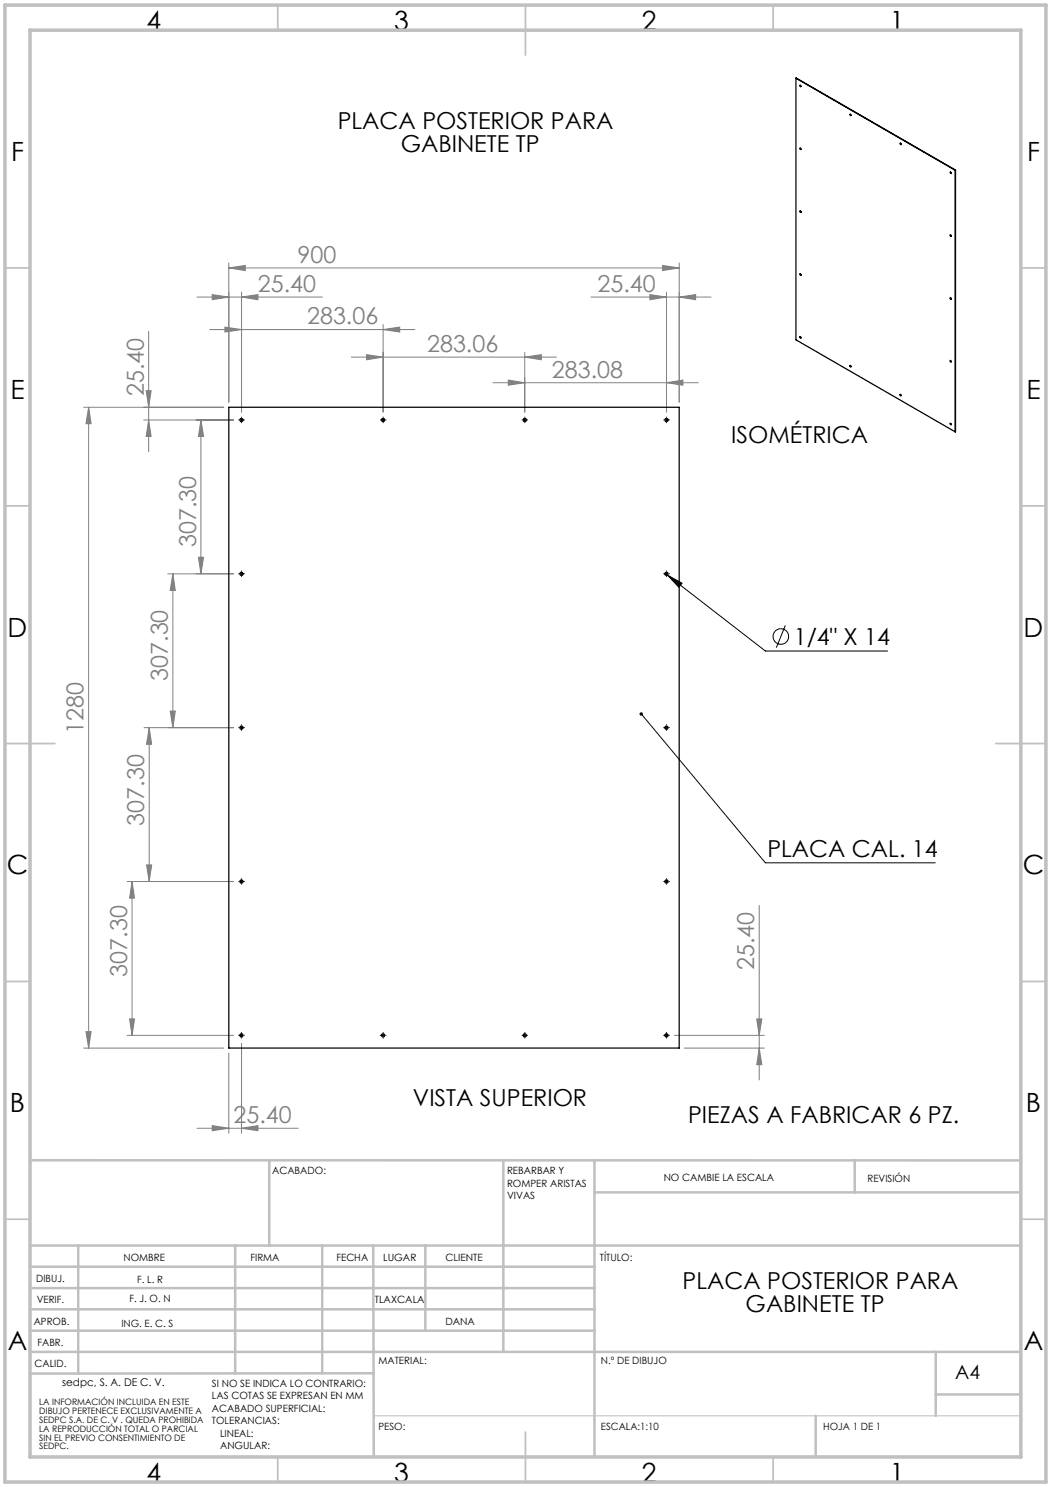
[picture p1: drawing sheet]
<svg xmlns="http://www.w3.org/2000/svg" width="210mm" height="297mm" viewBox="0 0 210 297" stroke-linecap="round" stroke-linejoin="round" font-family="sans-serif">
<g fill="none" stroke="#000" stroke-width=".2">
<path d="M48 83.9h.5M48.3 83.6v.5M76.3 83.9h.5M76.6 83.6v.5M104.6 83.9h.5M104.8 83.6v.5M132.9 83.9h.5M133.2 83.6v.5M48 114.6h.5M48.3 114.4v.5M132.9 114.6h.5M133.2 114.4v.5"/>
<path d="M133.3 114.9l3 1.6-.7 .8zM133.4 114.9l19.5 15.1h24.4M156.9 124.9l-1.8 4.5M48 145.3h.5M48.3 145.1v.5M128.1 142.6l24.8 29.7h34M132.9 145.3h.5M133.2 145.1v.5M48 176.1h.5M48.3 175.8v.5M132.9 176.1h.5M133.2 175.8v.5"/>
<path d="M48 206.8h.5M48.3 206.5v.5M76.3 206.8h.5M76.6 206.5v.5M104.6 206.8h.5M104.8 206.5v.5M132.9 206.8h.5M133.2 206.5v.5"/>
<circle cx="156" cy="127.1" r="1.55"/>
</g>
<g fill="none" stroke="#808080" stroke-width=".2">
<path d="M39.4 59.3h25M42.4 58.8l3.3 .5-3.3 .6zM45.7 53.5l3.3-.5v1zM45.7 52.5v27.8M45.7 53.5h90M48.3 59.3l3.2-.5v1.1zM48.3 58.3v24M118.1 59.3h24M129.9 58.8l3.3 .5-3.3 .6zM132.4 53l3.3 .5-3.3 .5zM133.2 58.3v24M135.7 59.3l3.3-.5v1.1z"/>
<path d="M135.7 52.5v27.8M29.2 78h1l-.5 3.3zM29.7 66.2v24M41.9 65.8h41M44.9 65.3l3.4 .5-3.4 .5zM70.2 71.3h41M73.2 70.8l3.4 .5-3.4 .6zM76.6 65.8l3.3-.5v1zM76.6 64.8v17.5M98.5 76.4h41M101.6 75.9l3.2 .5-3.2 .5zM104.8 71.3l3.4-.5v1.1z"/>
<path d="M104.8 70.3v12M133.2 76.4l3.3-.5v1zM16.7 81.3h28M17.7 81.3v128M17.7 81.3l.5 3.3h-1zM28.7 83.9h18M29.7 83.9l.5 3.3h-1zM40.1 83.9v30.7M40.1 83.9l.6 3.3h-1zM33.5 114.6h13.2M34.5 114.6v30.7M34.5 114.6l.5 3.3h-1z"/>
<path d="M39.7 111.3h1l-.6 3.3zM28.8 145.3h17.9M29.8 145.3v30.8M29.8 145.3l.5 3.4h-1zM34 142h1l-.5 3.3zM25.4 176.1h21.3M26.4 176.1l.5 3.3h-1zM26.4 176.1v30.7M29.3 172.8h1l-.5 3.3zM151.7 180.8v34.9M16.7 209.3h28M17.2 206.1h1l-.5 3.2z"/>
<path d="M25.4 206.8h21.3M25.9 203.5h1l-.5 3.3zM45.7 210.4v15.9M48.3 208.4v17.9M134.7 206.8h18M136.7 209.3h16M151.2 203.5h1l-.5 3.3zM151.7 209.3l.5 3.4h-1zM39.4 225.4h20.2M42.4 224.8l3.3 .6-3.3 .4zM48.3 225.4l3.2-.6v1z"/>
</g>
<g fill="none" stroke="#000" stroke-width=".2" stroke-dasharray="15.2 1.3 1.3 1.3">
<path d="M47.8 83.9h-.1M48.3 83.4v-.1M48.3 84.4h.1M48.8 83.9h.1M76.1 83.9h-.1M76.6 83.4v-.1M76.6 84.4h.1M77.1 83.9h.1M104.4 83.9h-.1M104.9 83.4v-.1M104.9 84.4h.1M105.4 83.9h.1"/>
<path d="M132.7 83.9h-.1M133.2 83.4v-.1M133.2 84.4h.1M133.7 83.9h.1M47.8 114.6h-.1M48.3 114.1v-.1M48.3 115.1v.1M48.8 114.6h.1M132.7 114.6h-.1M133.2 114.1v-.1M133.2 115.1v.1M133.7 114.6h.1"/>
<path d="M47.8 145.3h-.1M48.3 144.8h.1M48.3 145.8v.1M48.8 145.3h.1M132.7 145.3h-.1M133.2 144.8h.1M133.2 145.8v.1M133.7 145.3h.1M47.8 176.1h-.1M48.3 175.6v-.1M48.3 176.6h.1M48.8 176.1h.1"/>
<path d="M132.7 176.1h-.1M133.2 175.6v-.1M133.2 176.6h.1M133.7 176.1h.1M47.8 206.8h-.1M48.3 206.3v-.1M48.3 207.3h.1M48.8 206.8h.1M76.1 206.8h-.1M76.6 206.3v-.1M76.6 207.3h.1M77.1 206.8h.1"/>
<path d="M104.4 206.8h-.1M104.9 206.3v-.1M104.9 207.3h.1M105.4 206.8h.1M132.7 206.8h-.1M133.2 206.3v-.1M133.2 207.3v.1M133.7 206.8h.1"/>
</g>
<path d="M74.6 282.8h129.4" fill="none" stroke="#c0c0c0" stroke-width=".2"/>
<g fill="none" stroke="#c0c0c0" stroke-width=".35">
<path d="M55.5 1v5M105 1v10M154.5 1v5M1 53.5h5M204 53.5h5M1 101h5M204 101h5M1 148.5h10M199 148.5h10M1 196h5M204 196h5M1 243.5h5"/>
<path d="M204 243.5h5M55.5 291v5M105 286v10M154.5 291v5"/>
</g>
<g fill="none" stroke="#c0c0c0" stroke-width=".5">
<path d="M6 231.7l198 .1M53.8 231.8v17M100.6 231.8v38.2M118.8 231.8v59.2M118.8 238.2h85.2M170.8 231.8v6.4M6 248.8h198M6 257.3h112.8M6 253h112.8M15.6 248.8v25.6M47 248.8v25.5M64.4 248.8v25.5"/>
<path d="M74.6 248.8l.1 42.2M85 248.8v17M6 265.8h112.8M6 261.5h112.8M6 270h198M74.6 274.3l-68.6 .1M187 270v12.8M187 278.5h17M163 282.8v8.2"/>
</g>
<path d="M1 1h208v295h-208zM6 6h198v285h-198z" fill="none" stroke="#c0c0c0" stroke-width=".7"/>
<path d="M133.3 114.9l3 1.6-.7 .8zM127.8 142.4a.34 .34 0 0 0 .2 .5 .34 .34 0 0 0 .5-.4 .34 .34 0 0 0-.6-.2l.2 .3z" fill="#000"/>
<g fill="#808080">
<path d="M132.4 53l3.3 .5-3.3 .5zM45.7 53.5l3.3-.5v1z"/>
<path d="M44.9 65.3l3.4 .5-3.4 .5zM76.6 65.8l3.3-.5v1zM73.2 70.8l3.4 .5-3.4 .6zM104.8 71.3l3.4-.5v1.1zM101.6 75.9l3.2 .5-3.2 .5zM133.2 76.4l3.3-.5v1z"/>
<path d="M42.4 58.8l3.3 .5-3.3 .6zM48.3 59.3l3.2-.5v1.1zM42.4 224.8l3.3 .6-3.3 .4zM48.3 225.4l3.2-.6v1z"/>
<path d="M135.7 59.3l3.3-.5v1.1zM129.9 58.8l3.3 .5-3.3 .6z"/>
<path d="M34 142h1l-.5 3.3zM34.5 114.6l.5 3.3h-1zM25.9 203.5h1l-.5 3.3zM26.4 176.1l.5 3.3h-1zM151.7 209.3l.5 3.4h-1zM151.2 203.5h1l-.5 3.3z"/>
<path d="M17.7 81.3l.5 3.3h-1zM17.2 206.1h1l-.5 3.2zM29.2 78h1l-.5 3.3zM29.7 83.9l.5 3.3h-1zM40.1 83.9l.6 3.3h-1zM39.7 111.3h1l-.6 3.3zM29.8 145.3l.5 3.4h-1zM29.3 172.8h1l-.5 3.3z"/>
</g>
<g fill="none" stroke="#000" stroke-width=".25">
<path d="M159 15.6l31.9 18.4M159 15.6v52.3l31.9 18.4M159.8 17l.2 .3zM159.9 17l.2 .3M159.8 29.6l.3 .1-.1 .2zM159.9 29.6l.2 .2M169.9 22.8l.1 .3zM169.9 22.8l.1 .3M179.9 28.6l.2 .3M189.9 34.4l.2 .2M190.9 34v52.3M190.9 34h.1"/>
<path d="M159.8 54.7l.2 .3zM159.9 42.1l.2 .3M159.9 54.7l.2 .2M189.9 59.5l.2 .1-.1 .2zM189.9 46.9l.1 .3zM189.9 46.9l.2 .3M189.9 59.5l.2 .2M159.8 67.2l.3 .3-.3-.1zM159.9 67.2l.2 .3M169.9 73l.1 .2M179.9 78.8l.2 .2M189.9 72l.2 .2"/>
<path d="M45.7 81.3h90v128h-90zM189.9 84.6l.1 .2zM189.9 84.6l.2 .2"/>
<circle cx="180" cy="28.7" r=".13"/>
<circle cx="190" cy="34.5" r=".14"/>
<circle cx="160" cy="42.3" r=".12"/>
<circle cx="169.9" cy="73.2" r=".14"/>
<circle cx="179.9" cy="78.9" r=".13"/>
<circle cx="190" cy="72.2" r=".11"/>
<circle cx="48.2" cy="83.9" r=".32"/>
<circle cx="76.5" cy="83.9" r=".33"/>
<circle cx="104.8" cy="83.9" r=".32"/>
<circle cx="133.2" cy="83.9" r=".33"/>
<circle cx="48.2" cy="114.6" r=".33"/>
<circle cx="133.2" cy="114.6" r=".32"/>
<circle cx="48.2" cy="145.3" r=".33"/>
<circle cx="133.2" cy="145.3" r=".32"/>
<circle cx="48.2" cy="176.1" r=".33"/>
<circle cx="133.2" cy="176.1" r=".32"/>
<circle cx="48.3" cy="206.8" r=".32"/>
<circle cx="76.6" cy="206.8" r=".32"/>
<circle cx="104.9" cy="206.8" r=".33"/>
<circle cx="133.2" cy="206.8" r=".32"/>
</g>
<g font-size="5.3">
<text x="29.3" y="5.9">4</text>
<text x="78.8" y="5.9">3</text>
<text x="128.3" y="5.9">2</text>
<text x="177.8" y="5.9">1</text>
<text x="2.2" y="32.2">F</text>
<text x="205.2" y="32.2">F</text>
<text x="2.1" y="79.7">E</text>
<text x="205.1" y="79.7">E</text>
<text x="1.5" y="127.2">D</text>
<text x="204.5" y="127.2">D</text>
<text x="1.3" y="174.7">C</text>
<text x="204.3" y="174.7">C</text>
<text x="2" y="222.2">B</text>
<text x="205" y="222.2">B</text>
<text x="1.5" y="269.7">A</text>
<text x="204.5" y="269.7">A</text>
<text x="29.3" y="295.9">4</text>
<text x="78.8" y="295.9">3</text>
<text x="128.3" y="295.9">2</text>
<text x="177.8" y="295.9">1</text>
</g>
<g font-size="4.7">
<text x="67.5" y="25.8">PLACA POSTERIOR PARA</text>
<text x="80.1" y="30.3">GABINETE TP</text>
<text x="146.1" y="88.4">ISOMÉTRICA</text>
<text x="158.6" y="128.9">1/4&quot; X 14</text>
<text x="153.3" y="171.2">PLACA CAL. 14</text>
<text x="82.5" y="220.8">VISTA SUPERIOR</text>
<text x="137.5" y="224.2">PIEZAS A FABRICAR 6 PZ.</text>
<text x="136.4" y="257.5">PLACA POSTERIOR PARA</text>
<text x="149" y="262">GABINETE TP</text>
</g>
<g font-size="4.7" fill="#808080">
<text x="59.5" y="52.5">900</text>
<text x="51.5" y="58.3">25.40</text>
<text x="119.4" y="58.3">25.40</text>
<text x="61.4" y="64.8">283.06</text>
<text x="85.3" y="70.3">283.06</text>
<text x="110.3" y="75.4">283.08</text>
<text x="28.7" y="79.1" transform="rotate(-90 28.7 79.1)">25.40</text>
<text x="39.2" y="109.3" transform="rotate(-90 39.2 109.3)">307.30</text>
<text x="33.5" y="136" transform="rotate(-90 33.5 136)">307.30</text>
<text x="16.7" y="146.6" transform="rotate(-90 16.7 146.6)">1280</text>
<text x="28.8" y="164.9" transform="rotate(-90 28.8 164.9)">307.30</text>
<text x="25.4" y="195" transform="rotate(-90 25.4 195)">307.30</text>
<text x="150.7" y="193.8" transform="rotate(-90 150.7 193.8)">25.40</text>
<text x="46.7" y="224.3">25.40</text>
</g>
<text font-size="3.9" x="190.9" y="275.5">A4</text>
<text font-size="2.1" x="12.4" y="276.7">sedpc, S. A. DE C. V.</text>
<g font-size="2">
<text x="54.4" y="234.6">ACABADO:</text>
<text x="101.3" y="234.5">REBARBAR Y</text>
<text x="101.3" y="237">ROMPER ARISTAS</text>
<text x="101.3" y="239.5">VIVAS</text>
<text x="132.6" y="236">NO CAMBIE LA ESCALA</text>
<text x="173.3" y="236.2">REVISIÓN</text>
<text x="24.7" y="251.9">NOMBRE</text>
<text x="50" y="251.9">FIRMA</text>
<text x="67.2" y="251.9">FECHA</text>
<text x="76.5" y="251.9">LUGAR</text>
<text x="89" y="251.9">CLIENTE</text>
<text x="119.9" y="251.9">TÍTULO:</text>
<text x="7.2" y="256.1">DIBUJ.</text>
<text x="27.4" y="256.2">F. L. R</text>
<text x="7.4" y="260.3">VERIF.</text>
<text x="25.9" y="260.1">F. J. O. N</text>
<text x="74.9" y="260.3">TLAXCALA</text>
<text x="6.7" y="264.5">APROB.</text>
<text x="7.5" y="268.8">FABR.</text>
<text x="24.3" y="265">ING. E. C. S</text>
<text x="89" y="264.6">DANA</text>
<text x="6.9" y="273">CALID.</text>
<text x="75.6" y="272.5">MATERIAL:</text>
<text x="120.1" y="272.5">N.º DE DIBUJO</text>
<text x="42.4" y="277">SI NO SE INDICA LO CONTRARIO:</text>
<text x="42.4" y="279.5">LAS COTAS SE EXPRESAN EN MM</text>
<text x="42.4" y="282">ACABADO SUPERFICIAL:</text>
<text x="42.4" y="284.5">TOLERANCIAS:</text>
<text x="44" y="287">LINEAL:</text>
<text x="75.6" y="285.5">PESO:</text>
<text x="120.1" y="285.6">ESCALA:1:10</text>
<text x="164.5" y="285.6">HOJA 1 DE 1</text>
<text x="44" y="289.5">ANGULAR:</text>
</g>
<g font-size="1.8">
<text x="7.9" y="280.7">LA INFORMACIÓN INCLUIDA EN ESTE</text>
<text x="7.9" y="282.5">DIBUJO PERTENECE EXCLUSIVAMENTE A</text>
<text x="7.9" y="284.2">SEDPC S.A. DE C. V . QUEDA PROHIBIDA</text>
<text x="7.9" y="286">LA REPRODUCCIÓN TOTAL O PARCIAL</text>
<text x="7.9" y="287.7">SIN EL PREVIO CONSENTIMIENTO DE</text>
<text x="7.9" y="289.5">SEDPC.</text>
</g>
</svg>
